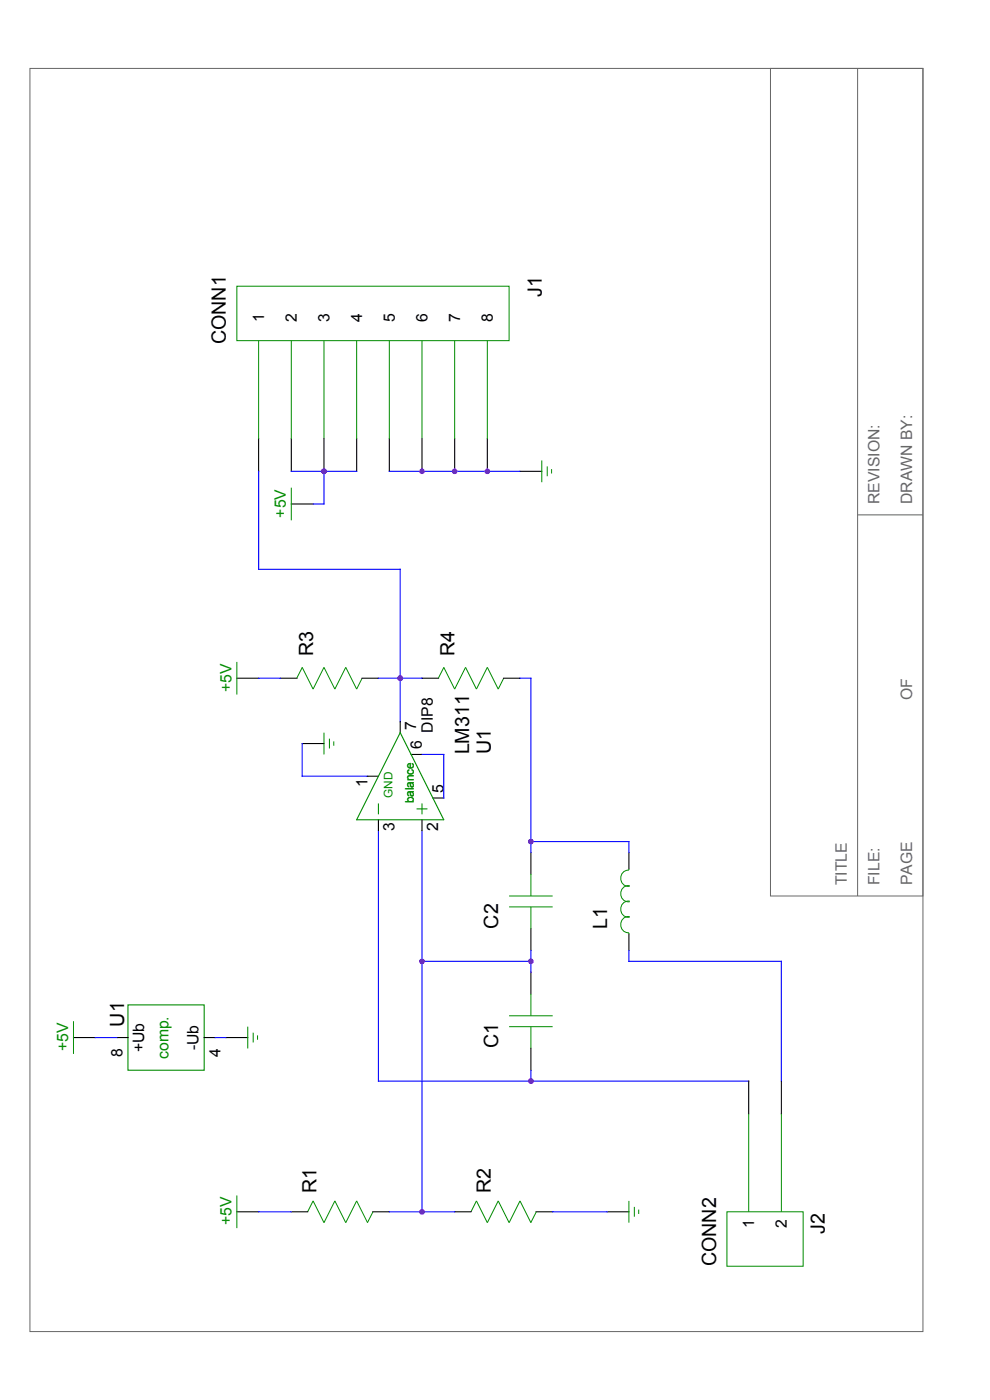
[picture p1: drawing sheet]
<svg xmlns="http://www.w3.org/2000/svg" width="210mm" height="297mm" viewBox="0 0 210 297" stroke-linecap="round" stroke-linejoin="round" font-family="sans-serif">
<path d="M6.3 14.5h189.5v268h-189.5zM163.4 14.5h32.4v175.6h-32.4zM181.9 14.5v175.6M181.9 109.2h13.9" fill="none" stroke="#666" stroke-width=".21"/>
<g fill="none" stroke="#008b00" stroke-width=".21">
<path d="M50.2 60.7h57.8v11.6h-57.8zM54.9 72.3v20.8M61.8 72.3v20.8M68.7 72.3v20.8M75.7 72.3v20.8M82.6 72.3v20.8M89.5 72.3v20.8M96.4 72.3v20.8M103.4 72.3v20.8M114.9 97.7v4.6M116.1 98.9v2.1M117 99.5v1"/>
<path d="M61.8 103.5v6.9M50.2 140.4v6.9M62.9 143.9l1.2-2.3 2.3 4.6 2.3-4.6 2.3 4.6 2.3-4.6 2.4 4.6 1.1-2.3M68.7 155.4v4.7M69.9 156.7v2.1M70.8 157.3v.9M94.1 141.6l2.3 4.6 2.4-4.6 2.3 4.6 2.3-4.6 2.3 4.6 1.1-2.3M94.2 141.6l-1.2 2.3M108 192.4h9.2M108 190.1h9.2M112.6 185.5v4.6M112.6 192.4v4.6"/>
<path d="M133.4 184.3v.3a1.69 1.69 0 0 0-1.7 1.7 1.69 1.69 0 0 0 1.8 1.7 1.65 1.65 0 0 0-1.8 1.6 1.65 1.65 0 0 0 1.8 1.6 1.65 1.65 0 0 0-1.8 1.7 1.65 1.65 0 0 0 1.8 1.6 1.69 1.69 0 0 0-1.8 1.7 1.69 1.69 0 0 0 1.7 1.7v.3M15.6 216.6v7M52.6 217.8v4.6M53.7 219.1v2.1M54.6 219.6v1M108 217.8h9.2M108 215.5h9.2M112.6 210.9v4.6M112.6 217.8v4.6M158.8 236.3v20.8M165.7 236.3v20.8M50.2 253.6v6.9"/>
<path d="M65.3 257.1l1.1-2.3 2.3 4.6 2.3-4.6 2.3 4.6 2.4-4.6 2.3 4.6 1.1-2.3M99.9 257.1l1.2-2.3 2.3 4.6 2.3-4.6 2.3 4.6 2.3-4.6 2.3 4.6M113.8 257.1l-1.2 2.3M133.4 254.8v4.6M134.6 256v2.1M135.5 256.6v.9M154.2 257.1h16.2v11.5h-16.2z"/>
</g>
<g fill="none" stroke="#000" stroke-width=".23">
<path d="M54.9 93.1v6.9M61.8 93.1v6.9M68.7 93.1v6.9M75.7 93.1v6.9M82.6 93.1v6.9M89.5 93.1v6.9M96.4 93.1v6.9M103.4 93.1v6.9M110.3 100h4.6M61.8 106.9h4.6M50.2 143.9h4.7M59.5 143.9h3.5"/>
<path d="M64.1 157.7h4.6M76.8 143.9h3.5M84.9 153.1v2.3M89.5 143.9h3.5M106.8 143.9h3.5M78 164.7h2.3M80.3 173.9v2.3M87.2 160.1h2.3M89.5 173.9v2.3M91.8 169.3h2.3M112.6 180.8v4.7M112.6 197v4.6"/>
<path d="M133.4 180.8v3.5M133.4 198.2v3.4M112.6 206.3v4.6M15.6 220.1h4.6M24.8 220.1h2.3M43.3 220.1h2.3M47.9 220.1h4.7M112.6 222.4v4.6M158.8 229.4v6.9M165.7 229.4v6.9M50.2 257.1h4.7M61.8 257.1h3.5"/>
<path d="M79.1 257.1h3.5M96.4 257.1h3.5M113.7 257.1h3.5M128.8 257.1h4.6"/>
</g>
<g fill="none" stroke="#00f" stroke-width=".23">
<path d="M54.9 100v20.8h30v32.3M61.8 100h13.9M68.7 100v6.9h-2.3M82.6 100h27.7M54.9 143.9h4.6M64.1 157.7v7h13.9M80.3 143.9h9.2M110.3 143.9h2.3v36.9M80.3 176.2v53.2h78.5M89.5 176.2v80.9M89.5 160.1h4.6v9.2M112.6 178.5h20.8v2.3"/>
<path d="M89.5 203.9h23.1M112.6 201.6v4.7M133.4 201.6v2.3h32.3v25.5M20.2 220.1h4.6M45.6 220.1h2.3M112.6 227v2.4M54.9 257.1h6.9M82.6 257.1h13.8M117.2 257.1h11.6"/>
</g>
<path d="M84.9 155.4l9.2 18.5h-18.4zM80.3 170.4v2.4M88.4 171.6h2.3M89.5 170.4v2.4M27.1 213.2h16.2v13.8h-16.2z" fill="none" stroke="#008b00" stroke-width=".23"/>
<g fill="#a020f0">
<circle cx="112.6" cy="178.5" r=".58"/>
<circle cx="112.6" cy="203.9" r=".58"/>
<circle cx="84.9" cy="143.9" r=".58"/>
<circle cx="112.6" cy="229.4" r=".58"/>
<circle cx="89.5" cy="203.9" r=".58"/>
<circle cx="89.5" cy="257.1" r=".58"/>
<circle cx="89.5" cy="100" r=".58"/>
<circle cx="103.4" cy="100" r=".58"/>
<circle cx="68.7" cy="100" r=".58"/>
<circle cx="96.4" cy="100" r=".58"/>
</g>
<g font-size="4.2">
<text x="114.9" y="63" transform="rotate(-90 114.9 63)">J1</text>
<text x="47.9" y="73" transform="rotate(-90 47.9 73)">CONN1</text>
<text x="66.4" y="139.3" transform="rotate(-90 66.4 139.3)">R3</text>
<text x="96.4" y="139.3" transform="rotate(-90 96.4 139.3)">R4</text>
<text x="99.5" y="160.1" transform="rotate(-90 99.5 160.1)">LM311</text>
<text x="104.1" y="160.1" transform="rotate(-90 104.1 160.1)">U1</text>
<text x="105.7" y="197" transform="rotate(-90 105.7 197)">C2</text>
<text x="128.8" y="197" transform="rotate(-90 128.8 197)">L1</text>
<text x="26.3" y="217.8" transform="rotate(-90 26.3 217.8)">U1</text>
<text x="105.7" y="222.4" transform="rotate(-90 105.7 222.4)">C1</text>
<text x="67.1" y="253.2" transform="rotate(-90 67.1 253.2)">R1</text>
<text x="104.1" y="253.2" transform="rotate(-90 104.1 253.2)">R2</text>
<text x="175" y="261.7" transform="rotate(-90 175 261.7)">J2</text>
<text x="151.9" y="268.6" transform="rotate(-90 151.9 268.6)">CONN2</text>
</g>
<g font-size="3.3">
<text x="56" y="68.3" transform="rotate(-90 56 68.3)">1</text>
<text x="62.9" y="68.3" transform="rotate(-90 62.9 68.3)">2</text>
<text x="69.9" y="68.3" transform="rotate(-90 69.9 68.3)">3</text>
<text x="76.8" y="68.3" transform="rotate(-90 76.8 68.3)">4</text>
<text x="83.7" y="68.3" transform="rotate(-90 83.7 68.3)">5</text>
<text x="90.7" y="68.3" transform="rotate(-90 90.7 68.3)">6</text>
<text x="97.6" y="68.3" transform="rotate(-90 97.6 68.3)">7</text>
<text x="104.5" y="68.3" transform="rotate(-90 104.5 68.3)">8</text>
<text x="88.3" y="154.9" transform="rotate(-90 88.3 154.9)">7</text>
<text x="91.8" y="155.4" transform="rotate(-90 91.8 155.4)">DIP8</text>
<text x="89.5" y="158.9" transform="rotate(-90 89.5 158.9)">6</text>
<text x="77.9" y="167" transform="rotate(-90 77.9 167)">1</text>
<text x="94.1" y="168.1" transform="rotate(-90 94.1 168.1)">5</text>
<text x="83.7" y="176.2" transform="rotate(-90 83.7 176.2)">3</text>
<text x="93" y="176.2" transform="rotate(-90 93 176.2)">2</text>
<text x="26" y="224.3" transform="rotate(-90 26 224.3)">8</text>
<text x="30.6" y="223.2" transform="rotate(-90 30.6 223.2)">+Ub</text>
<text x="42.1" y="222.8" transform="rotate(-90 42.1 222.8)">-Ub</text>
<text x="46.8" y="224.3" transform="rotate(-90 46.8 224.3)">4</text>
<text x="160" y="260.5" transform="rotate(-90 160 260.5)">1</text>
<text x="166.9" y="260.5" transform="rotate(-90 166.9 260.5)">2</text>
</g>
<g font-size="3.3" fill="#666">
<text x="186.5" y="106.9" transform="rotate(-90 186.5 106.9)">REVISION:</text>
<text x="193.5" y="106.9" transform="rotate(-90 193.5 106.9)">DRAWN BY:</text>
<text x="193.5" y="148.5" transform="rotate(-90 193.5 148.5)">OF</text>
<text x="179.6" y="187.8" transform="rotate(-90 179.6 187.8)">TITLE</text>
<text x="186.5" y="187.8" transform="rotate(-90 186.5 187.8)">FILE:</text>
<text x="193.5" y="187.8" transform="rotate(-90 193.5 187.8)">PAGE</text>
</g>
<g font-size="3.3" fill="#008b00">
<text x="60.6" y="109.8" transform="rotate(-90 60.6 109.8)">+5V</text>
<text x="49.1" y="146.8" transform="rotate(-90 49.1 146.8)">+5V</text>
<text x="14.4" y="223" transform="rotate(-90 14.4 223)">+5V</text>
<text x="35.8" y="224.7" transform="rotate(-90 35.8 224.7)">comp.</text>
<text x="49.1" y="260" transform="rotate(-90 49.1 260)">+5V</text>
</g>
<g font-size="2.5" fill="#008b00">
<text x="83.2" y="169.3" transform="rotate(-90 83.2 169.3)">GND</text>
<text x="87.8" y="170.4" transform="rotate(-90 87.8 170.4)">balance</text>
</g>
</svg>
